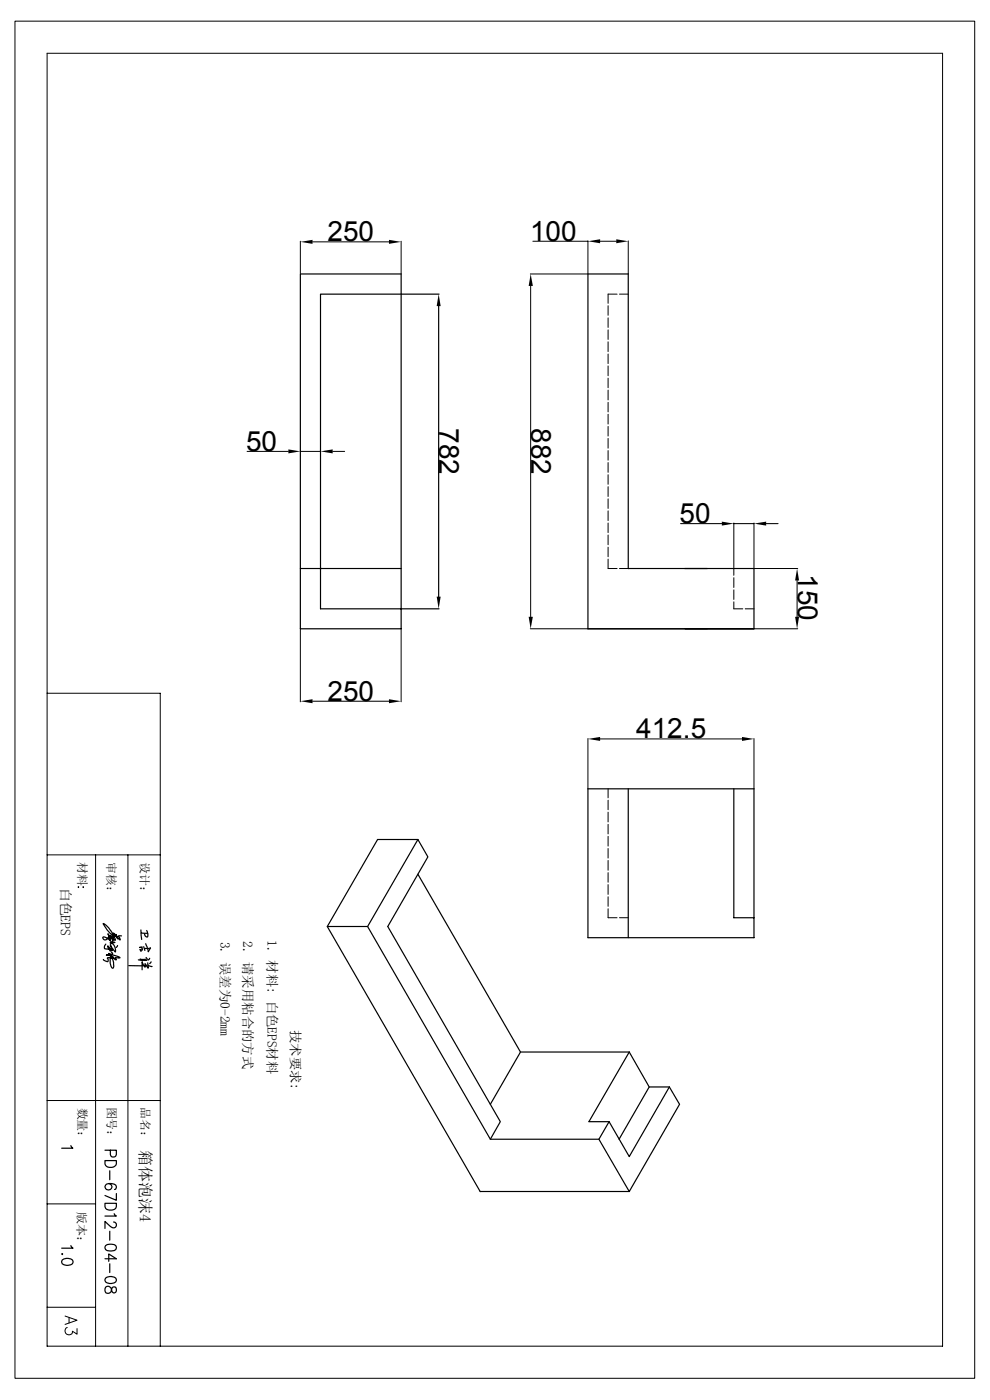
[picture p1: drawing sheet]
<svg xmlns="http://www.w3.org/2000/svg" width="210mm" height="297mm" viewBox="0 0 210 297" stroke-linecap="round" stroke-linejoin="round" font-family="sans-serif">
<g fill="none" stroke="#000" stroke-width=".25">
<path d="M63.7 58.1h21.4v75.3h-21.4zM124.7 58.1h8.6v62.5h26.6v12.8h-35.2zM93 64.9v61.7M93.1 62.4h-25.1v66.8h25.1M63.7 120.6h21.4M88.6 178.1h-8.5l-10.7 18.5 32.5 56.2h31.6M88.6 178.1l-10.6 18.5 26 45.1h23l2.2-3.7M88.6 178.1l2.2 3.7-8.5 14.8 23.8 41.4-2.1 3.7M124.7 167.3h35.2v31.6h-35.2zM133.3 167.3v31.6M155.7 167.3v27.4h4.2M25.8 198.5l-.7 .1 .4 .6-.1 .2-.8-1.2 .4 1-1-1.2 .3 .7a6.8 6.8 0 0 1-2.4-2.8 6.2 6.2 0 0 1 2.6 3.6l-.3-.2-.3-.7v1.1l-.4-1.3 .2 .7-.8-1 .5 1.1-.1 .2-.2-.7a.69 .69 0 0 1-.4 .6 .69 .69 0 0 1-.8-.1l-.1-.3a1.25 1.25 0 0 1 1.4 .5 1.29 1.29 0 0 0 1.2 .5l-1 .1a1.62 1.62 0 0 1 1.1 2l-.8-.9-.2-.7 .3 1.3-.9-1a1.06 1.06 0 0 0 .5 1h.1a.23 .23 0 0 0-.1-.3 .23 .23 0 0 0-.2 0l-.8-.1a.6 .6 0 0 1 0-1"/>
<path d="M29.9 197.3v.7h1.4M29.9 198l.2 1.3M31.1 197.4a1.24 1.24 0 0 1 .1 1.4l-.5-.3v-.4M69.4 196.6h8.6M88.6 185.5l21.8 37.7-6.4 11.1M23.6 201.9l.3 .3-.1 .3-.8-.2 .3 .1-.1 .2h-.6a4.8 4.8 0 0 1 2.8 .5l-.1 .1h-.8l.2 .3a.49 .49 0 0 1-.7-.4l-.6-.4 .4 .6 .3 .9a1.01 1.01 0 0 1-.2 1.2l-.5-.9v-1.3a.3 .3 0 0 1 .3-.3 .3 .3 0 0 1 .3 .3h-1.2l.1 .3v.5l-1-.3v-.2M24.9 200.6l-.3 .4M30.2 200.9l-.6 .1h.4l.1 .2v.3l-.4-.1 .2 .4M30.5 200.8l.2 .8M30.9 200.2l.6 1.7 .4-.8M31 203.1a.34 .34 0 0 1 .2 .5 .34 .34 0 0 1-.4 .2l-1.5-.2M31 203.5h-1.3l.4 .1 .1 .3"/>
<path d="M31.3 204.7l-1.3 .2h-2.7M31.3 204.3l.1 1.1-.6-.9v.7l-.7-1.1v1.6M31.5 204.8l.8 .2M31.7 203.3l-.2 .4M31.9 201.1l-1.3 .1M32 204l-.3 .4M110.4 223.2h23.1M133.5 223.2l-8.6 14.8h4.3M133.5 223.2l4.2 7.4M142 230.6l2.1 3.7-10.6 18.5-6.5-11.1M142 230.6l-8.5 14.8-4.3-7.4M142 230.6h-4.3l-6.4 11.1"/>
<path d="M15 243l.5 .6h-2.4M22.3 246.2h2.4a1.28 1.28 0 0 1-.8 1.4 1.28 1.28 0 0 1-1.5-.4zM22.3 255.3h2.4a1.3 1.3 0 0 1-.7 1.4 1.3 1.3 0 0 1-1.6-.4zM22.3 244h2.4v.9a.65 .65 0 0 1-.7 .6 .65 .65 0 0 1-.6-.6v-.9M23.1 251.1a.68 .68 0 0 1 .5 .9 .68 .68 0 0 1-1 .3 .68 .68 0 0 1 0-1.1 2.15 2.15 0 0 1 2 .2 .58 .58 0 0 1-.3 .9M23.3 248.4v1.9M24.1 259.2l.3 .1 .3 .3v.5a.72 .72 0 0 1-1.3 .1l-1.1-1.1v1.5M24.2 257.5l.5 .5h-2.4M24.7 253.2v1.4l-2.4-1M13.2 267.3a1.59 1.59 0 0 1 2.3 .3v.2a1.45 1.45 0 0 1-2.4 0zM13.3 266h-.2l.1 .1M15 264.2l.5 .6h-2.4"/>
<path d="M22.3 267h2.4l-1.6-1v1.6M22.4 264.2a2.06 2.06 0 0 1 2.2 0 .68 .68 0 0 1-.4 1.1 2.29 2.29 0 0 1-1.8-.2l-.1-.3zM22.4 271.1a1.59 1.59 0 0 1 2.3 .3v.3a1.45 1.45 0 0 1-2.4 0zM22.4 273.1a.71 .71 0 0 1 .7-.2 .71 .71 0 0 1 .5 .6l.3 .7 .4 .1a.78 .78 0 0 0 .3-1.2 .53 .53 0 0 0-.9 .2 .9 .9 0 0 1-1 1.1l-.2-.1a1.01 1.01 0 0 1-.1-1.2zM23.3 261.2v1.9M23.3 268.1v1.9"/>
</g>
<g fill="none" stroke="#000" stroke-width=".21">
<path d="M3.2 4.5h203.6v287.9h-203.6zM10 11.3h189.9v274.3h-189.9zM63.7 51.2v6.8M66.3 51.3h16.2M85.1 51.2v6.8M112.5 58.1h12.2M113 51.2h11.7M124.7 51.1v6.9M127.3 51.2h3.4M133.3 51.1v6.9M112.6 60.7v70.2M129 64.9v2"/>
<path d="M129 67.4v2.1M129 70v2M129 72.5v2.1M129 75.1v2M129 77.6v2.1M130.9 62.4h-1.9v1.9M131.4 62.4h1.9M52.4 95.8h8.8M63.7 95.6v.1M63.7 95.8h4.3M68 95.6v.1M70.6 95.8h2.5"/>
<path d="M129 80.2v2.1M129 82.8v2M129 85.3v2.1M129 87.9v2.1M129 90.5v2M129 93v2.1M129 95.6v2M129 98.1v2.1M129 118.6v2h1.9M129 100.7v2M129 103.3v2M129 105.8v2.1"/>
<path d="M129 108.4v2M129 111v2M129 113.5v2.1M129 116.1v2M144.4 111.1h8.7M155.7 111v11M155.7 111.1h4.2M159.9 111v9.6M162.5 111.1h2.6M63.7 133.5v15.4M85.1 133.5v15.4M112.5 133.4h12.2"/>
<path d="M131.4 120.6h1.9M155.7 122.6v2M155.7 125.1v2.1M155.7 127.7v1.5h1.9M158.1 129.2h1.8M160 120.6h9.2M160 133.4h9.2M169.1 123.1v7.8M10 147.1h24v138.5M66.3 148.8h16.2M124.7 156.7v10.6M127.3 156.8h30.1"/>
<path d="M159.9 156.7v10.6M129 167.3v1.9M129 169.8v2M129 172.3v2.1M129 174.9v2M129 177.4v2.1M10 181.4h24M16.6 188.2h.1l-.1 .1zM17.6 188.2h.1v.1zM20.3 181.4v104.2M27.1 181.4v104.2M129 180v2"/>
<path d="M129 182.5v2.1M129 185.1v2.1M129 187.7v2M129 190.2v2.1M129 192.8v1.9h1.9M131.4 194.7h1.9M10 233.5h24M10 255.4h10.3M10 277.3h10.3M13.8 279.2l2.5 .9-2.5 .9M14.6 279.5v1.1M14.3 281.6a.81 .81 0 0 0-.2 1.4 .81 .81 0 0 0 1.3-.6l.9 .6v-1.1"/>
</g>
<g fill="#000">
<path d="M63.7 51.3l2.6-.4v.8zM82.5 50.9l2.6 .4-2.6 .4zM124.7 51.2l2.6-.4v.8zM130.7 50.8l2.6 .4-2.6 .4zM93 62.4l.5 2.5h-.9zM112.6 58.1l.4 2.6h-.9zM61.2 95.3l2.5 .5-2.5 .4zM68 95.8l2.6-.5v.9zM153.1 110.7l2.6 .4-2.6 .4zM159.9 111.1l2.6-.4v.8zM92.6 126.6h.9l-.5 2.6zM112.1 130.9h.9l-.4 2.5z"/>
<path d="M168.7 130.9h.8l-.4 2.5zM169.1 120.6l.4 2.5h-.8zM63.7 148.8l2.6-.5v.9zM82.5 148.3l2.6 .5-2.6 .4zM124.7 156.8l2.6-.5v.9zM157.4 156.3l2.5 .5-2.5 .4z"/>
</g>
<g font-size="5.9">
<text x="69.5" y="51.2">250</text>
<text x="112.4" y="51.1">100</text>
<text x="52.2" y="95.6">50</text>
<text x="93.2" y="90.8" transform="rotate(90 93.2 90.8)">782</text>
<text x="112.7" y="90.8" transform="rotate(90 112.7 90.8)">882</text>
<text x="144.1" y="111">50</text>
<text x="169.2" y="121.8" transform="rotate(90 169.2 121.8)">150</text>
<text x="69.5" y="148.6">250</text>
<text x="135" y="156.6">412.5</text>
</g>
<text font-size="3.4" x="29.6" y="244" transform="rotate(90 29.6 244)">箱体泡沫4</text>
<text font-size="2.9" x="12.9" y="188.3" transform="rotate(90 12.9 188.3)">白色EPS</text>
<g font-size="2.8">
<text x="46.8" y="199.8" transform="rotate(90 46.8 199.8)">3. 误差为0-2mm</text>
<text x="51.6" y="199.7" transform="rotate(90 51.6 199.7)">2. 请采用粘合的方式</text>
<text x="56.8" y="199.4" transform="rotate(90 56.8 199.4)">1. 材料: 白色EPS材料</text>
<text x="61.7" y="218.5" transform="rotate(90 61.7 218.5)">技术要求:</text>
</g>
<g font-size="2.5">
<text x="16.6" y="183" transform="rotate(90 16.6 183)">材料</text>
<text x="22.7" y="182.9" transform="rotate(90 22.7 182.9)">审核：</text>
<text x="29.8" y="182.9" transform="rotate(90 29.8 182.9)">设计：</text>
<text x="16.6" y="235" transform="rotate(90 16.6 235)">数量：</text>
<text x="22.8" y="234.7" transform="rotate(90 22.8 234.7)">图号：</text>
<text x="30" y="234.8" transform="rotate(90 30 234.8)">品名：</text>
<text x="16.5" y="257" transform="rotate(90 16.5 257)">版本：</text>
</g>
</svg>
